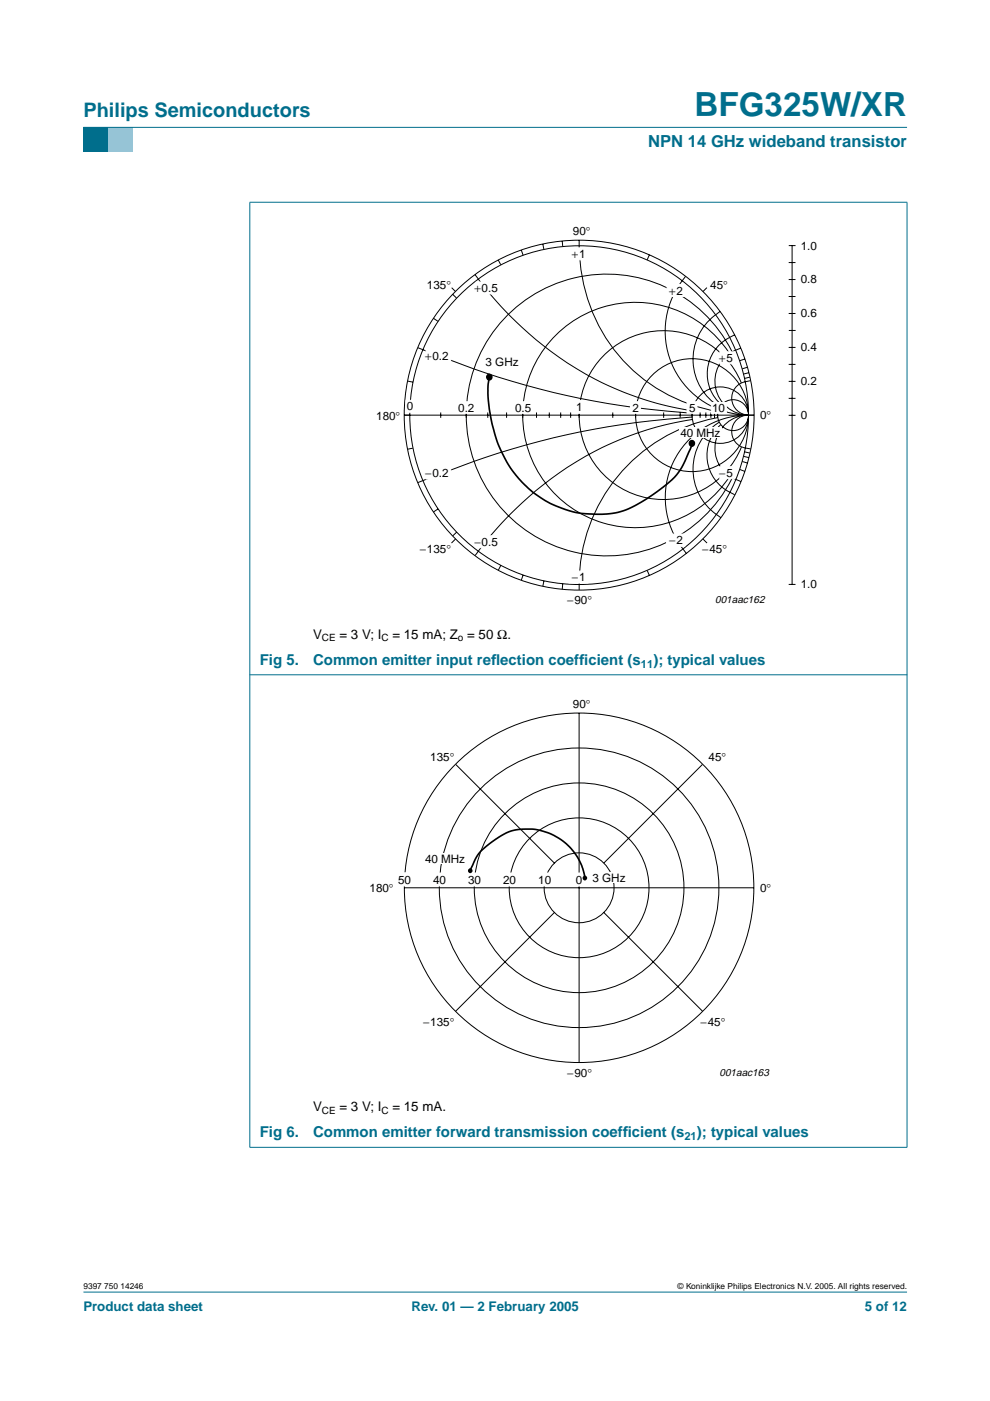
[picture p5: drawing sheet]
<svg xmlns="http://www.w3.org/2000/svg" width="210mm" height="297mm" viewBox="0 0 210 297" stroke-linecap="round" stroke-linejoin="round" font-family="sans-serif">
<path d="M17.7 273.9h174.6z" fill="#006e8c" stroke="#006e8c" stroke-width=".21"/>
<path d="M17.7 27h5.3v5.3h-5.3z" fill-rule="evenodd" fill="#006e8c"/>
<path d="M23 27h5.3v5.3h-5.3z" fill-rule="evenodd" fill="#96c4d6"/>
<g fill="#006e8c" stroke="#006e8c" stroke-width=".21">
<path d="M17.7 27h174.6z"/>
<path d="M53 42.9v200.3z"/>
<path d="M192.3 42.9v200.3z"/>
<path d="M52.9 42.9h139.5z"/>
<path d="M52.9 143.1h139.5z"/>
<path d="M52.9 243.3h139.5z"/>
</g>
<path d="M55.6 47.1h134.1v81.9h-134.1z" fill="none" stroke="#fff" stroke-width=".21"/>
<g fill="none" stroke="#000" stroke-width=".21">
<path d="M100.7 58.2l2.7 3.6 3.6 4 3.3 3.3 4 3.5a67.1 67.1 0 0 0 32.4 14.5M105.7 55.1l.5 1M110.5 53l.4 1.1M115.1 51.7l.2 1.2M119.2 51.1l.1 1.2M122.8 50.9a35.3 35.3 0 0 0 23 34.6l4.3 1.3 2.3 .5M137.7 54l-.5 1.1M145.4 58.6a17.8 17.8 0 0 0-2.8 18.9 17.8 17.8 0 0 0 16.1 10.5M167.2 55.7h1.5M167.2 59.3h1.5M167.2 52.1h1.5M167.9 52.1v71.8"/>
<path d="M88.6 73.7l15.6 5.8 7.2 2.2 6.6 1.7 6.4 1.3 7.4 1.3 6.2 .8 8.7 .8M91.9 67.5l1 .6M95.8 61l.8 .8M96 62.4l.8 .8M149.9 61l-.9 .8M152.7 66a11.8 11.8 0 0 0-.1 20.2M154.7 74.9a23.9 23.9 0 0 0-35.7-4.9 23.9 23.9 0 0 0 .1 36 23.9 23.9 0 0 0 35.6-5M155.2 74.6a29.8 29.8 0 0 0-44.7-10.3 29.8 29.8 0 0 0-1.7 45.9 29.8 29.8 0 0 0 45.3-6.8l1.2-2.1M155.8 71a8.7 8.7 0 0 0-2.8 14.9M157.1 73.8a7.2 7.2 0 0 0-5.5 7.8 7.2 7.2 0 0 0 7 6.4M157.9 76.1l-1.1 .4M158.5 77.9l-1.1 .3"/>
<path d="M158.8 79l-1.2 .3M159 80l-1.1 .2M167.2 62.9h1.5M167.2 66.5h1.5M167.2 73.7h1.5M167.2 77.3h1.5M167.2 70.1h1.5M85.7 88h74.2M86.4 80.8l1.1 .2M87.5 95l-1.1 .2M93.4 87.4v1.2M98.9 87.4v1.2"/>
<path d="M103.4 87.4v1.2M107.4 87.4v1.2M110.8 87.4v1.2M113.8 87.4v1.2M116.5 87.4v1.2M118.9 87.4v1.2M121 87.4v1.2M122.8 87.4v1.2M129.9 87.4v1.2M134.8 87.4v1.2M140.7 87.4v1.2M144.2 87.4v1.2"/>
<path d="M146.7 88.4l-8.7 .8-6.2 .8-7.4 1.3-6.4 1.4-6.6 1.7-7.2 2.2-15.6 5.7M146.7 87.4v1.2M146.7 88.9l-4.3 .9-3.8 .9-4 1.3-3.8 1.5a73.4 73.4 0 0 0-30.1 24.3M148.4 87.4v1.2M149.7 87.4v1.2M150.7 87.4v1.2M151.5 87.4v1.2M152.2 87.4l-.1 1.1a35.9 35.9 0 0 0-29.3 36.6M152.5 89.5a11.8 11.8 0 0 0 .3 20.2M152.8 90a8.8 8.8 0 0 0 3 14.9M156.9 99.5l1 .4M157.2 81.2a17.9 17.9 0 0 0-27.4-7.4 17.9 17.9 0 0 0 0 28.4 17.9 17.9 0 0 0 27.4-7.4"/>
<path d="M157.4 97.8l1.1 .4M157.7 96.8l1.1 .2M157.9 95.8l1.1 .2M158.3 88a17.6 17.6 0 0 0-15.8 10.6 17.6 17.6 0 0 0 3 18.7M158.5 88a7.1 7.1 0 0 0-6.9 6.4 7.1 7.1 0 0 0 5.5 7.7M158.5 88a3.5 3.5 0 0 0-3.3 3.3 3.5 3.5 0 0 0 2.9 3.7l1.1 .2M159.1 80.7a4 4 0 0 0-3.8 2.7 3.6 3.6 0 0 0 3.3 4.6M167.2 88.1h1.5M167.2 80.9h1.5M167.2 84.5h1.5M92.9 107.9l-1 .7M96.6 114.3l-.9 .8"/>
<path d="M96.8 112.8l-.8 .8M106.2 119.9l-.5 1M149 114.3l.9 .8M110.9 121.9l-.4 1.1M115.3 123.2l-.2 1.1M119.3 123.8l-.1 1.1M137.2 120.9l.5 1.1M167.2 123.9h1.5"/>
<circle cx="122.8" cy="88" r="37.1"/>
<circle cx="122.8" cy="88" r="35.9"/>
<circle cx="146.7" cy="88" r="12"/>
<circle cx="152.7" cy="88" r="6"/>
<circle cx="155.4" cy="88" r="3.3"/>
</g>
<g fill="#fff" stroke="#fff" stroke-width=".21">
<path d="M145.7 85.2h2.1v2.4h-2.1z"/>
<path d="M108.8 85.2h4.2v2.4h-4.2z"/>
<path d="M96.7 85.2h4.2v2.4h-4.2z"/>
<path d="M90.3 74.2h5.2v2.5h-5.2z"/>
<path d="M86.1 84.9h1.7v2.5h-1.7z"/>
<path d="M141.4 60.3h3.8v2.6h-3.8z"/>
<path d="M152.6 74.6h3.2v2.5h-3.2z"/>
<path d="M152.6 99h3.2v2.5h-3.2z"/>
<path d="M141.3 113.2h3.9v2.6h-3.9z"/>
<path d="M90.3 99h5.2v2.6h-5.2z"/>
<path d="M101 59.8h5v2.5h-5z"/>
<path d="M101 113.6h5v2.5h-5z"/>
<path d="M120.6 52.6h4v2.5h-4z"/>
<path d="M120.6 121.1h4v2.5h-4z"/>
<path d="M133.7 85.2h2.1v2.4h-2.1z"/>
<path d="M121.4 84.9h2.8v2.7h-2.8z"/>
<path d="M150.8 85.3h3.2v2.3h-3.2z"/>
</g>
<g fill="#000" stroke="#000" stroke-width=".27">
<circle cx="103.7" cy="79.9" r=".59"/>
<circle cx="146.7" cy="94" r=".59"/>
</g>
<g fill="#000">
<circle cx="103.7" cy="79.9" r=".59"/>
<circle cx="146.7" cy="94" r=".59"/>
</g>
<g fill="#fff">
<path d="M102.7 75.6h7.5v2.4h-7.5z"/>
<path d="M143.9 90.6h9.1v2.2h-9.1z"/>
</g>
<path d="M103.8 80a15.2 15.2 0 0 0-.2 5.3 27.5 27.5 0 0 0 8.3 18.1 21.1 21.1 0 0 0 21.2 4.6 34.4 34.4 0 0 0 10.6-7.7l1.5-2.5 1.2-2.6 .3-1.2M99.7 184.6l.1-.3a10.5 10.5 0 0 1 3.4-5 12.8 12.8 0 0 1 7-3.5 11 11 0 0 1 5.4 .6 12.2 12.2 0 0 1 8.4 9.4v.6" fill="none" stroke="#000" stroke-width=".35"/>
<path d="M55.6 147.3h134.1v81.8h-134.1z" fill="none" stroke="#fff" stroke-width=".21"/>
<g fill="none" stroke="#000" stroke-width=".21">
<path d="M122.8 151.2v74.1M96.6 162.1l21 20.9M148.9 162.1l-20.8 20.9M85.7 188.2h74.1M117.5 193.5l-20.9 20.9M128 193.5l21 20.9"/>
<circle cx="122.8" cy="188.2" r="37.1"/>
<circle cx="122.8" cy="188.2" r="7.4"/>
<circle cx="122.8" cy="188.2" r="14.8"/>
<circle cx="122.8" cy="188.2" r="22.2"/>
<circle cx="122.8" cy="188.2" r="29.6"/>
</g>
<g fill="#fff" stroke="#fff" stroke-width=".21">
<path d="M120.6 185.1h4v2.7h-4z"/>
<path d="M83.7 185h4.1v2.8h-4.1z"/>
<path d="M91 185.1h4.2v2.7h-4.2z"/>
<path d="M98.5 185.1h4.2v2.7h-4.2z"/>
<path d="M105.9 185.1h4.2v2.7h-4.2z"/>
<path d="M113.3 185.1h4.1v2.7h-4.1z"/>
</g>
<g fill="#000">
<circle cx="99.7" cy="184.6" r=".5"/>
<circle cx="124" cy="186.2" r=".5"/>
</g>
<g fill="#fff">
<path d="M89.9 181h8.9v2.3h-8.9z"/>
<path d="M125.5 185h7.3v2.3h-7.3z"/>
</g>
<text font-size="7.1" fill="#006e8c" x="147.2" y="24.7">BFG325W/XR</text>
<text font-size="4.2" fill="#006e8c" x="17.7" y="24.9">Philips Semiconductors</text>
<text font-size="3.5" fill="#006e8c" x="137.4" y="31.1">NPN 14 GHz wideband transistor</text>
<g font-size="3.2" fill="#006e8c">
<text x="55.1" y="141">Fig 5.</text>
<text x="66.4" y="141">Common emitter input ref</text>
<text x="104.1" y="141">lection coeff</text>
<text x="122.8" y="141">icient (s</text>
<text x="138.5" y="141">); typical values</text>
<text x="55.1" y="241.1">Fig 6.</text>
<text x="66.4" y="241.1">Common emitter forward transmission coeff</text>
<text x="132.1" y="241.1">icient (s</text>
<text x="147.8" y="241.1">); typical values</text>
</g>
<g font-size="2.8">
<text x="66.4" y="135.4">V</text>
<text x="72" y="135.4">= 3 V; I</text>
<text x="83.2" y="135.4">= 15 mA; Z = 50 Ω.</text>
<text x="66.4" y="235.6">V</text>
<text x="72" y="235.6">= 3 V; I</text>
<text x="83.2" y="235.6">= 15 mA.</text>
</g>
<g font-size="2.8" fill="#006e8c">
<text x="17.7" y="278">Product data sheet</text>
<text x="87.2" y="278">Rev. 01 — 2 February 2005</text>
<text x="183.4" y="278">5 of 12</text>
</g>
<g font-size="2.5">
<text x="121.5" y="49.9">90°</text>
<text x="169.8" y="52.9">1.0</text>
<text x="121.3" y="54.7">+1</text>
<text x="90.5" y="61.2">135°</text>
<text x="100.6" y="61.9">+0.5</text>
<text x="141.9" y="62.5">+2</text>
<text x="150.6" y="61.2">45°</text>
<text x="169.8" y="60.1">0.8</text>
<text x="169.8" y="67.3">0.6</text>
<text x="90.1" y="76.4">+0.2</text>
<text x="103" y="77.7">3 GHz</text>
<text x="152.5" y="76.7">+5</text>
<text x="169.8" y="74.5">0.4</text>
<text x="169.8" y="81.7">0.2</text>
<text x="79.8" y="89">180°</text>
<text x="86.3" y="87">0</text>
<text x="97.2" y="87.3">0.2</text>
<text x="109.2" y="87.3">0.5</text>
<text x="122.2" y="87.2">1</text>
<text x="134.1" y="87.3">2</text>
<text x="146.1" y="87.3">5</text>
<text x="151" y="87.4">10</text>
<text x="161.2" y="88.9">0°</text>
<text x="169.8" y="88.9">0</text>
<text x="144.2" y="92.6">40 MHz</text>
<text x="90.1" y="101.2">−0.2</text>
<text x="152.5" y="101.1">−5</text>
<text x="89" y="117.3">−135°</text>
<text x="100.6" y="115.7">−0.5</text>
<text x="141.9" y="115.4">−2</text>
<text x="148.9" y="117.3">−45°</text>
<text x="121.3" y="123.2">−1</text>
<text x="169.8" y="124.7">1.0</text>
<text x="120.3" y="128.1">−90°</text>
<text x="121.5" y="150">90°</text>
<text x="91.2" y="161.4">135°</text>
<text x="150.2" y="161.4">45°</text>
<text x="90.1" y="182.9">40 MHz</text>
<text x="78.4" y="189.1">180°</text>
<text x="84.4" y="187.4">50</text>
<text x="91.8" y="187.4">40</text>
<text x="99.3" y="187.4">30</text>
<text x="106.7" y="187.4">20</text>
<text x="114.1" y="187.4">10</text>
<text x="122.1" y="187.4">0</text>
<text x="125.6" y="187">3 GHz</text>
<text x="161.2" y="189.1">0°</text>
<text x="89.7" y="217.5">−135°</text>
<text x="148.5" y="217.5">−45°</text>
<text x="120.3" y="228.3">−90°</text>
</g>
<g font-size="2.4" fill="#006e8c">
<text x="135.9" y="141.5">11</text>
<text x="145.1" y="241.7">21</text>
</g>
<g font-size="2.2">
<text x="151.6" y="127.9">001aac162</text>
<text x="152.6" y="228.1">001aac163</text>
</g>
<g font-size="2.1">
<text x="68.3" y="135.9">CE</text>
<text x="80.9" y="135.9">C</text>
<text x="97.1" y="135.9">o</text>
<text x="68.3" y="236.1">CE</text>
<text x="80.9" y="236.1">C</text>
</g>
<g font-size="1.8">
<text x="17.7" y="273.4">9397 750 14246</text>
<text x="143.7" y="273.4">© Koninklijke Philips Electronics N.V. 2005. All rights reserved.</text>
</g>
</svg>
